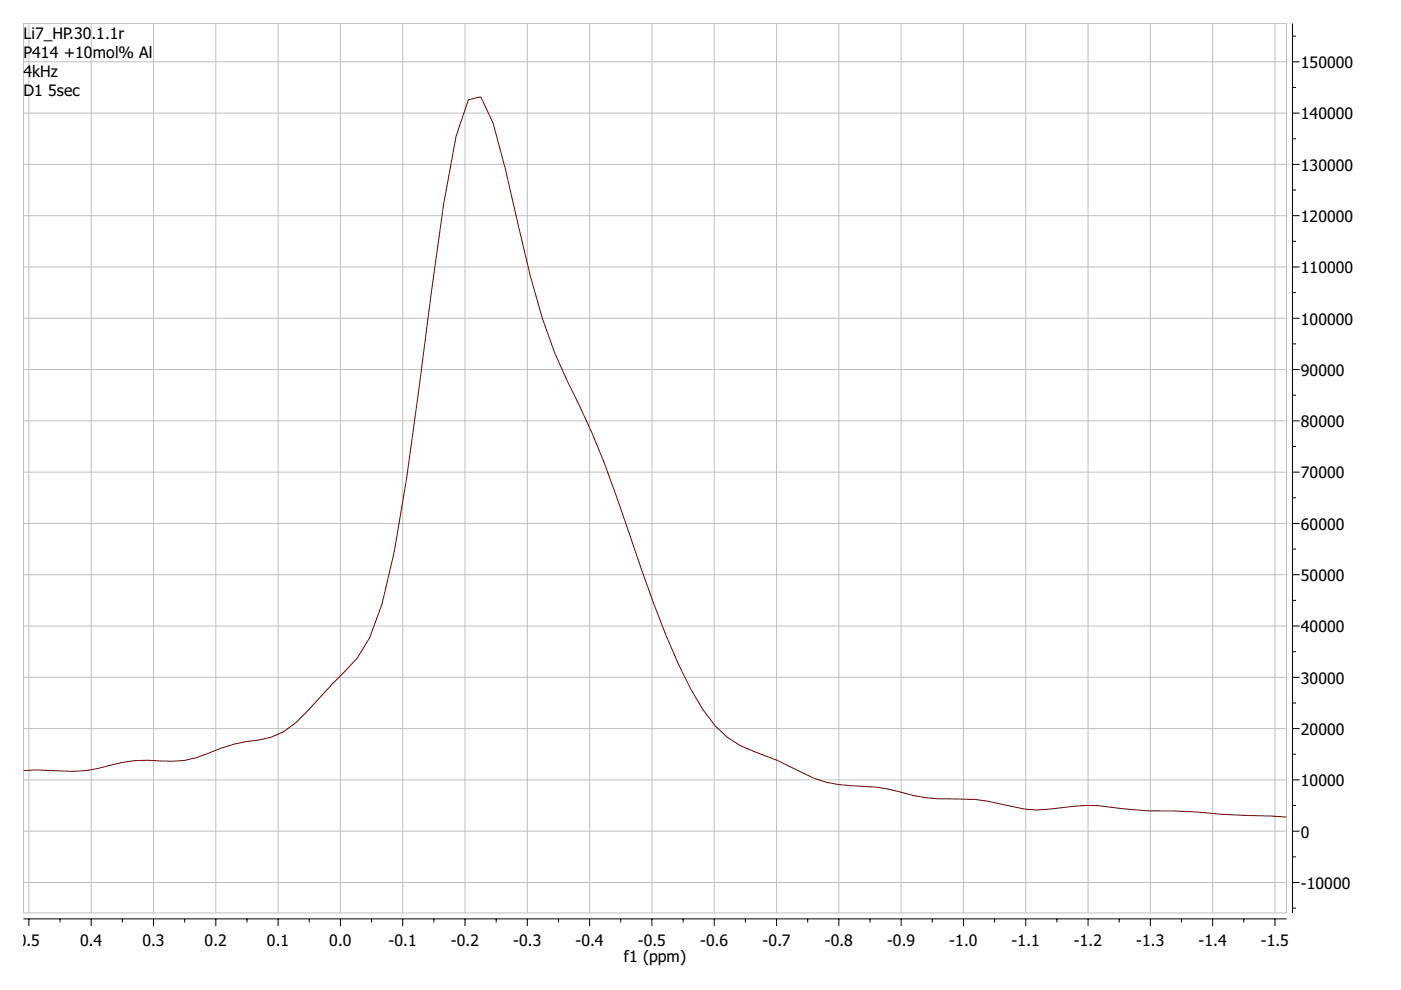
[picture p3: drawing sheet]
<svg xmlns="http://www.w3.org/2000/svg" width="297mm" height="210mm" viewBox="0 0 297 210" stroke-linecap="round" stroke-linejoin="round" font-family="sans-serif">
<g fill="none" stroke="#000" stroke-width=".21">
<path d="M274 5v188.6M274 18.5h.8M274 7.7h.8M274 13.1h1.5M274 29.4h.8M274 34.9h1.5M274 24h1.5M274 51.2h.8M274 40.3h.8M274 56.6h1.5M274 45.7h1.5M274 72.9h.8"/>
<path d="M274 62h.8M274 78.4h1.5M274 67.5h1.5M274 94.7h.8M274 83.8h.8M274 89.2h1.5M274 116.4h.8M274 105.5h.8M274 111h1.5M274 100.1h1.5M274 138.2h.8M274 127.3h.8"/>
<path d="M274 132.7h1.5M274 121.9h1.5M274 159.9h.8M274 149h.8M274 154.5h1.5M274 143.6h1.5M274 170.8h.8M274 176.2h1.5M274 165.4h1.5M5 194.8h267.8M6.1 194.8v1.5M12.7 194.8v.8"/>
<path d="M19.3 194.8v1.5M25.9 194.8v.8M32.5 194.8v1.5M39.2 194.8v.8M45.8 194.8v1.5M52.4 194.8v.8M59 194.8v1.5M65.6 194.8v.8M72.2 194.8v1.5M78.8 194.8v.8M85.4 194.8v1.5M92 194.8v.8"/>
<path d="M98.6 194.8v1.5M105.2 194.8v.8M111.8 194.8v1.5M118.4 194.8v.8M125 194.8v1.5M131.6 194.8v.8M138.2 194.8v1.5M144.8 194.8v.8M151.4 194.8v1.5M158 194.8v.8M164.6 194.8v1.5M171.2 194.8v.8"/>
<path d="M177.9 194.8v1.5M184.5 194.8v.8M191.1 194.8v1.5M197.7 194.8v.8M204.3 194.8v1.5M210.9 194.8v.8M217.5 194.8v1.5M224.1 194.8v.8M230.7 194.8v1.5M237.3 194.8v.8M243.9 194.8v1.5M250.5 194.8v.8"/>
<path d="M257.1 194.8v1.5M263.7 194.8v.8M270.3 194.8v1.5M274 192.5h.8M274 181.7h.8M274 187.1h1.5"/>
</g>
<g fill="none" stroke="#c0c0c0" stroke-width=".21">
<path d="M5 13.1h267.8M5 5h267.8v188.6h-267.8zM6.1 5v188.6M19.3 5v188.6M32.5 5v188.6M45.8 5v188.6M59 5v188.6M72.2 5v188.6M85.4 5v188.6M98.6 5v188.6M111.8 5v188.6M125 5v188.6"/>
<path d="M138.2 5v188.6M151.4 5v188.6M164.6 5v188.6M177.9 5v188.6M191.1 5v188.6M204.3 5v188.6M217.5 5v188.6M230.7 5v188.6M243.9 5v188.6M257.1 5v188.6M270.3 5v188.6M5 34.9h267.8"/>
<path d="M5 24h267.8M5 56.6h267.8M5 45.7h267.8M5 78.4h267.8M5 67.5h267.8M5 89.2h267.8M5 111h267.8M5 100.1h267.8M5 132.7h267.8M5 121.9h267.8M5 154.5h267.8M5 143.6h267.8"/>
<path d="M5 176.2h267.8M5 165.4h267.8M5 187.1h267.8"/>
</g>
<path d="M5 163.4a36.5 36.5 0 0 1 7.9 .1 26.5 26.5 0 0 0 10.5-1.2 27 27 0 0 1 10.5-1 19.6 19.6 0 0 0 10.4-1.6 31.1 31.1 0 0 1 10.5-2.8l2.6-.6 2.6-1.1 2.7-1.9 13-13.8 2.7-4.3 2.6-7.1 2.6-11.2 2.6-15.5 7.9-58.2 2.6-14.3 2.6-7.8 2.6-.6 2.6 5.6 2.7 9.8 5.2 22.5a112.5 112.5 0 0 0 10.5 27.6 212.3 212.3 0 0 1 10.4 26.9 290.9 290.9 0 0 0 10.5 27.9l2.6 5.3 2.7 4.4a19.9 19.9 0 0 0 10.4 8.7 61.9 61.9 0 0 1 10.5 4.6 22.3 22.3 0 0 0 10.5 2.8 40.7 40.7 0 0 1 13.1 2 43.4 43.4 0 0 0 10.4 .8 39.2 39.2 0 0 1 10.5 1.6 22.4 22.4 0 0 0 10.5 .3 36.2 36.2 0 0 1 13.1 .2 61.5 61.5 0 0 0 10.4 .4l5.3 .3 5.2 .4 13.8 .6" fill="none" stroke="#800000" stroke-width=".21"/>
<g font-size="4">
<text x="5" y="8.3">L</text>
<text x="6.7" y="8.3">i7_HP.30</text>
<text x="19.4" y="8.3">.</text>
<text x="20.4" y="8.3">1.1r</text>
<text x="5" y="12.4">P</text>
<text x="5" y="16.4">4</text>
<text x="6.8" y="12.4">414 +10</text>
<text x="6.8" y="16.4">kHz</text>
<text x="19.7" y="12.4">mol% Al</text>
<text x="275.8" y="14.4">150000</text>
<text x="5" y="20.5">D</text>
<text x="7.3" y="20.5">1</text>
<text x="10.2" y="20.5">5sec</text>
<text x="275.8" y="25.3">140000</text>
<text x="275.8" y="36.2">130000</text>
<text x="275.8" y="47.1">120000</text>
<text x="275.8" y="57.9">110000</text>
<text x="275.8" y="68.8">100000</text>
<text x="275.8" y="79.7">90000</text>
<text x="275.8" y="90.6">80000</text>
<text x="275.8" y="101.5">70000</text>
<text x="275.8" y="112.3">60000</text>
<text x="275.8" y="123.2">50000</text>
<text x="275.8" y="134.1">40000</text>
<text x="275.8" y="145">30000</text>
<text x="275.8" y="155.8">20000</text>
<text x="275.8" y="166.7">10000</text>
<text x="275.8" y="177.6">0</text>
<text x="275.8" y="188.5">-10000</text>
<text x="3.8" y="200.6">0.5</text>
<text x="17" y="200.6">0.4</text>
<text x="30.2" y="200.6">0.3</text>
<text x="43.4" y="200.6">0.2</text>
<text x="56.6" y="200.6">0.1</text>
<text x="69.8" y="200.6">0.0</text>
<text x="82.4" y="200.6">-0.1</text>
<text x="95.6" y="200.6">-0.2</text>
<text x="108.8" y="200.6">-0.3</text>
<text x="122" y="200.6">-0.4</text>
<text x="132.3" y="204">f1 (ppm)</text>
<text x="135.2" y="200.6">-0.5</text>
<text x="148.4" y="200.6">-0.6</text>
<text x="161.7" y="200.6">-0.7</text>
<text x="174.9" y="200.6">-0.8</text>
<text x="188.1" y="200.6">-0.9</text>
<text x="201.3" y="200.6">-1.0</text>
<text x="214.5" y="200.6">-1.1</text>
<text x="227.7" y="200.6">-1.2</text>
<text x="240.9" y="200.6">-1.3</text>
<text x="254.1" y="200.6">-1.4</text>
<text x="267.3" y="200.6">-1.5</text>
</g>
</svg>
